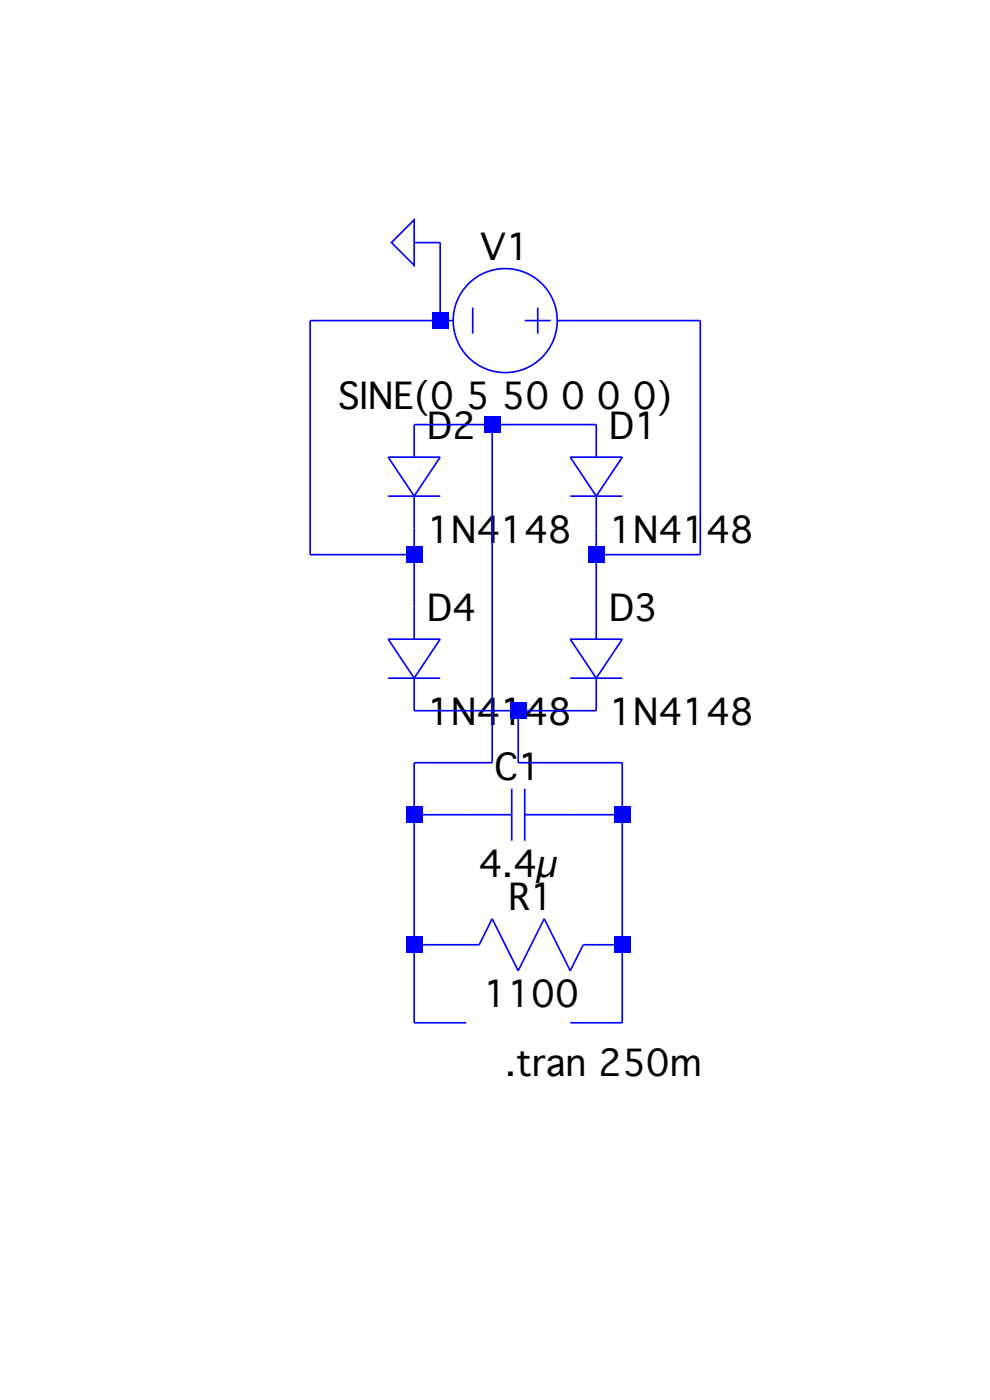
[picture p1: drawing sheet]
<svg xmlns="http://www.w3.org/2000/svg" width="210mm" height="297mm" viewBox="0 0 210 297" stroke-linecap="round" stroke-linejoin="round" font-family="sans-serif">
<g fill="none" stroke="#00f" stroke-width=".35">
<path d="M87.9 46.6v9.7l-4.9-4.8zM87.9 51.5h5.5v16.5M96.1 68h-30.3v49.7h22.1M100.3 65.3v5.5M111.3 68h5.5M114.1 65.3v5.5M118.2 68h30.3v49.7h-22M82.3 97h11.1l-5.5 8.3zM87.9 97v-6.9h38.6v6.9M104.4 90.1v71.7h-16.5v55.2h11M121 97h11l-5.5 8.3zM82.3 105.3h11.1"/>
<path d="M87.9 105.3v30.3M121 105.3h11M126.5 105.3v30.3M82.3 135.6h11.1l-5.5 8.3zM121 135.6h11l-5.5 8.3zM82.3 143.9h11.1M87.9 143.9v6.9h38.6v-6.9M109.9 150.8v11h22.1v55.2h-11M121 143.9h11M87.9 172.8h20.6M108.5 167.3v11.1M111.3 172.8h20.7"/>
<path d="M111.3 167.3v11.1M87.9 200.4h13.7l2.8-5.5 5.5 11 5.5-11 5.6 11 2.7-5.5h8.3"/>
<circle cx="107.2" cy="68" r="11"/>
</g>
<g fill="#00f">
<path d="M86.1 115.9h3.5v3.5h-3.5z"/>
<path d="M86.1 171.1h3.5v3.5h-3.5z"/>
<path d="M86.1 198.7h3.5v3.4h-3.5z"/>
<path d="M91.6 66.3h3.5v3.4h-3.5z"/>
<path d="M102.7 88.4h3.4v3.4h-3.4z"/>
<path d="M108.2 149h3.4v3.5h-3.4z"/>
<path d="M124.8 115.9h3.4v3.5h-3.4z"/>
<path d="M130.3 171.1h3.4v3.5h-3.4z"/>
<path d="M130.3 198.7h3.4v3.4h-3.4z"/>
</g>
<g font-size="7.6">
<text x="101.9" y="55.2">V1</text>
<text x="71.7" y="86.8">SINE(0 5 50 0 0 0)</text>
<text x="90.6" y="93.1">D2</text>
<text x="129.2" y="93.1">D1</text>
<text x="90.6" y="115.1">1N4148</text>
<text x="129.2" y="115.1">1N4148</text>
<text x="90.6" y="131.7">D4</text>
<text x="129.2" y="131.7">D3</text>
<text x="90.6" y="153.8">1N4148</text>
<text x="129.2" y="153.8">1N4148</text>
<text x="104.9" y="165.6">C1</text>
<text x="101.5" y="186.1">4.4µ</text>
<text x="107.9" y="193.1">R1</text>
<text x="102.6" y="213.7">1100</text>
<text x="107.2" y="228.2">.tran 250m</text>
</g>
</svg>
